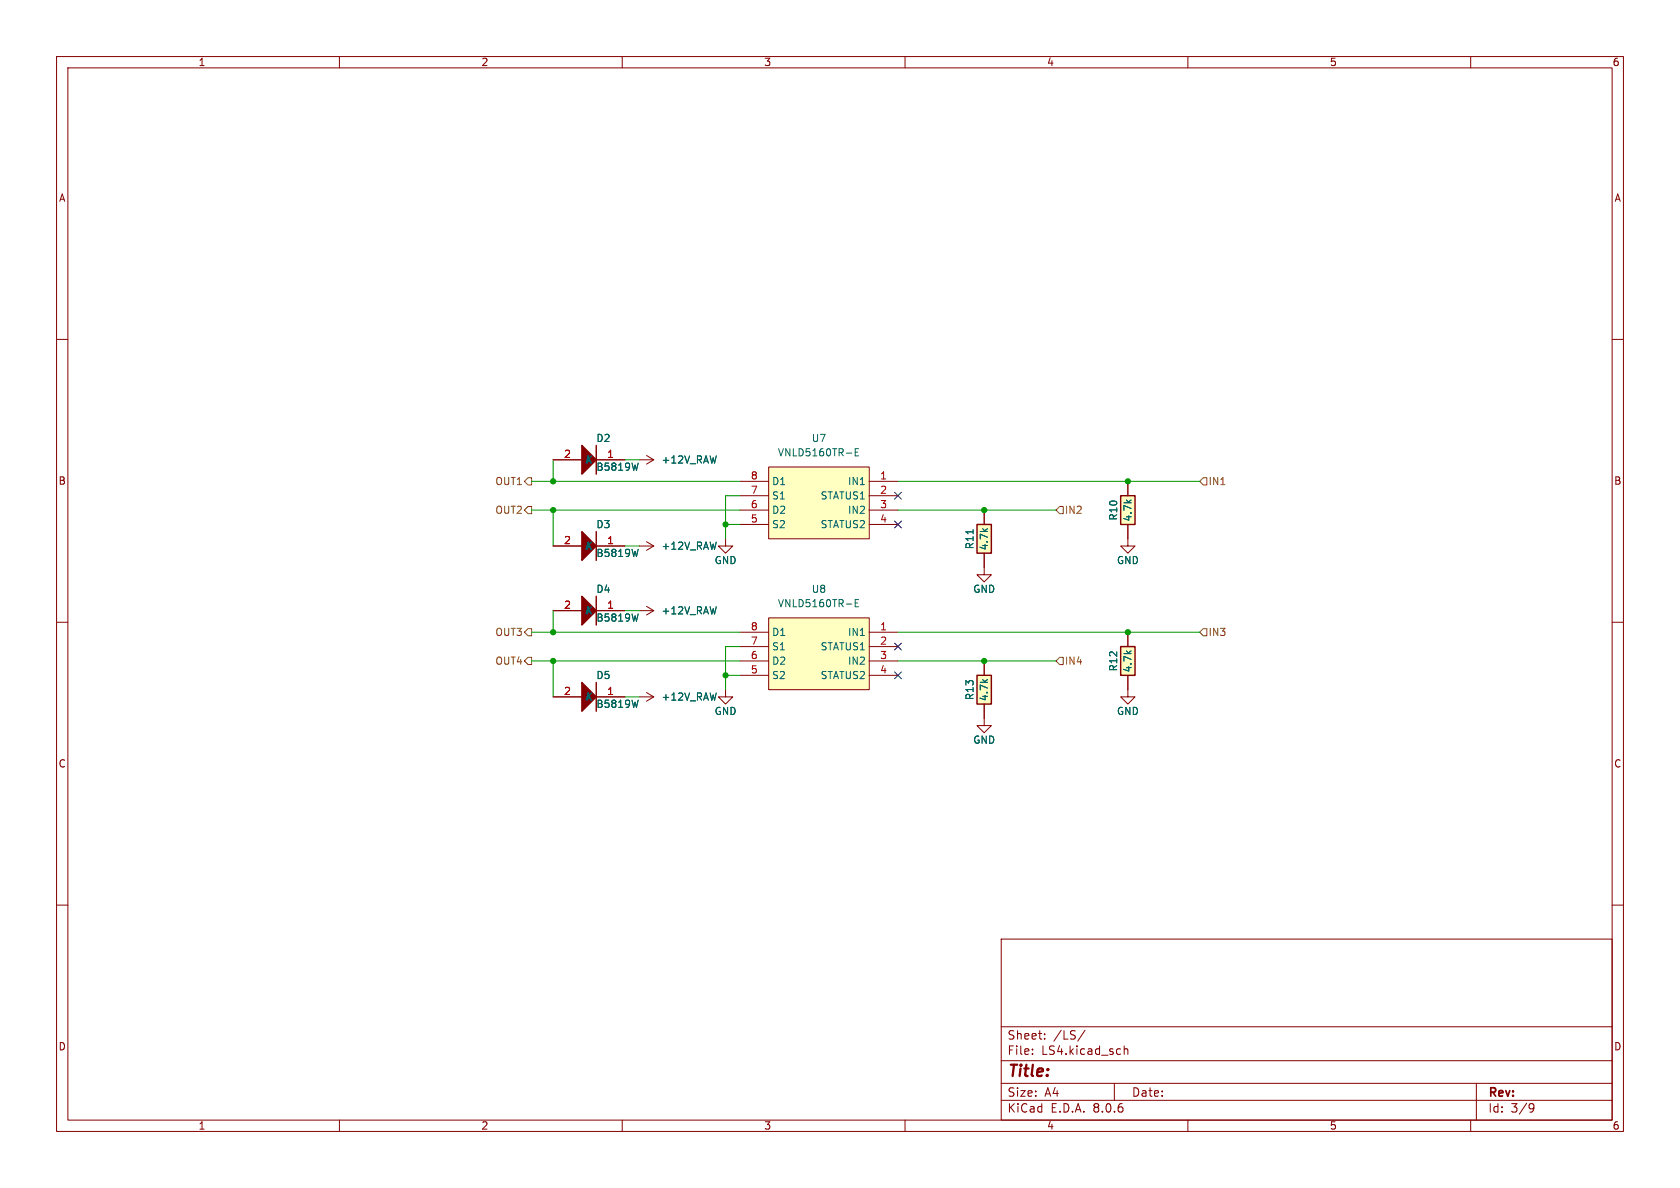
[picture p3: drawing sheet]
<svg xmlns="http://www.w3.org/2000/svg" width="297mm" height="210mm" viewBox="0 0 297 210" stroke-linecap="round" stroke-linejoin="round" font-family="sans-serif">
<g fill="none" stroke="#840000" stroke-width=".18">
<path d="M10 10h277v190h-277zM12 12h273v186h-273zM60 10v2M110 10v2M160 10v2M210 10v2M260 10v2M10 60h2M285 60h2M128.3 95.3v1.2h-1.3l1.3 1.3 1.2-1.3h-1.2M10 110h2M97.8 108h5.1"/>
<path d="M105.4 108h5.1M113 108h2.6M114.3 107.2l1.3 .8M115.6 108l-1.3 .7M174 100.3v1.3h-1.3l1.3 1.3 1.3-1.3h-1.3M285 110h2M97.8 123.2h5.1M105.4 123.2h5.1M113 123.2h2.6M114.3 122.4l1.3 .8M115.6 123.2l-1.3 .8M128.3 121.9v1.3h-1.3l1.3 1.3 1.2-1.3h-1.2"/>
<path d="M199.4 121.9v1.3h-1.3l1.3 1.3 1.3-1.3h-1.3M10 160h2M285 160h2M177 166h108v32h-108zM60 198v2M110 198v2M160 198v2M177 194.5h108M177 191.5h108M177 187.5h108M177 181.5h108M182.5 186.3v.1"/>
<path d="M182.5 185.5v.1M184.7 183.6v.1M184.7 182.8v.1M191.8 182.1l-1.3 2M197 191.5v3M198.7 184.9v1.5M198.7 185.5l.3-.1 .3 .1 .1 .9M210 198v2M260 198v2M261 191.5v6.5M270.6 195.1l.5 .1a.99 .99 0 0 1-.4 1.4h-.2M271.2 195.7l-.3 .3h-.3"/>
</g>
<path d="M105.4 105.4v5.1M105.4 120.7v5" fill="none" stroke="#840000" stroke-width=".25"/>
<g fill="#840000" stroke="#840000" stroke-width=".25">
<path d="M102.9 120.7l2.5 2.5-2.5 2.5z"/>
<path d="M102.9 105.4l2.5 2.6-2.5 2.5z"/>
</g>
<path d="M112.8 108.5l-.3 1.3M112.8 123.8l-.3 1.2" fill="none" stroke="#006464" stroke-width=".18"/>
<path d="M198.1 114.3h2.6v5.1h-2.6z" fill="#ffffc2"/>
<path d="M198.1 114.3h2.6v5.1h-2.6z" fill="none" stroke="#840000" stroke-width=".25"/>
<path d="M113 96.5h2.6M114.3 95.8l1.3 .7M115.6 96.5l-1.3 .8M199.4 111.8v2.5M199.4 119.4v2.5" fill="none" stroke="#840000" stroke-width=".18"/>
<path d="M172.7 92.7h2.6v5.1h-2.6z" fill="#ffffc2"/>
<path d="M172.7 92.7h2.6v5.1h-2.6z" fill="none" stroke="#840000" stroke-width=".25"/>
<path d="M113 81.3h2.6M114.3 80.5l1.3 .8M115.6 81.3l-1.3 .7M174 90.2v2.5M174 97.8v2.5" fill="none" stroke="#840000" stroke-width=".18"/>
<path d="M172 93.6v.8" fill="none" stroke="#006464" stroke-width=".18"/>
<path d="M172.7 119.4h2.6v5.1h-2.6z" fill="#ffffc2"/>
<path d="M105.4 78.7v5.1M105.4 94v5.1M172.7 119.4h2.6v5.1h-2.6z" fill="none" stroke="#840000" stroke-width=".25"/>
<path d="M97.8 96.5h5.1M97.8 81.3h5.1M105.4 96.5h5.1M105.4 81.3h5.1M174 116.8v2.6M174 124.5v3.8h-1.3l1.3 1.2 1.3-1.2h-1.3" fill="none" stroke="#840000" stroke-width=".18"/>
<g fill="#840000" stroke="#840000" stroke-width=".25">
<path d="M102.9 94l2.5 2.5-2.5 2.6z"/>
<path d="M102.9 78.7l2.5 2.6-2.5 2.5z"/>
</g>
<path d="M112.8 97.1l-.3 1.3M112.8 81.9l-.3 1.2" fill="none" stroke="#006464" stroke-width=".18"/>
<path d="M135.9 109.2h17.8v12.7h-17.8z" fill="#ffffc2"/>
<path d="M199.4 95.3v1.2h-1.3l1.3 1.3 1.3-1.3h-1.3M130.8 111.8h5.1M130.8 114.3h5.1M130.8 116.8h5.1M130.8 119.4h5.1M135.9 109.2h17.8v12.7h-17.8zM153.7 111.8h5M153.7 114.3h5M153.7 116.8h5M153.7 119.4h5" fill="none" stroke="#840000" stroke-width=".18"/>
<path d="M151.2 106.6h.4M151.8 106h-.6v1.3h.6" fill="none" stroke="#006464" stroke-width=".18"/>
<path d="M135.9 82.6h17.8v12.7h-17.8z" fill="#ffffc2"/>
<path d="M130.8 85.1h5.1M130.8 87.6h5.1M130.8 90.2h5.1M130.8 92.7h5.1M135.9 82.6h17.8v12.7h-17.8zM153.7 85.1h5M153.7 87.6h5M153.7 90.2h5M153.7 92.7h5" fill="none" stroke="#840000" stroke-width=".18"/>
<path d="M151.2 79.9h.4M151.8 79.3h-.6v1.3h.6" fill="none" stroke="#006464" stroke-width=".18"/>
<path d="M198.1 87.6h2.6v5.1h-2.6z" fill="#ffffc2"/>
<path d="M198.1 87.6h2.6v5.1h-2.6z" fill="none" stroke="#840000" stroke-width=".25"/>
<g fill="none" stroke="#840000" stroke-width=".18">
<path d="M97.8 81.3h5.1M97.8 96.5h5.1M105.4 81.3h5.1M105.4 96.5h5.1M174 90.2v2.5M174 97.8v2.5M199.4 85.1v2.5M199.4 92.7v2.6M97.8 108h5.1M105.4 108h5.1M174 116.8v2.6M199.4 111.8v2.5"/>
<path d="M199.4 119.4v2.5M97.8 123.2h5.1M105.4 123.2h5.1M174 124.5v2.5"/>
</g>
<path d="M93.3 84.5h.7v1.2h-.7l-.6-.6zM93.3 89.5h.7v1.3h-.7l-.6-.6zM186.7 90.2l.6-.7h.7v1.3h-.7zM212.7 84.5h.7v1.2h-.7l-.6-.6zM93.3 116.2h.7v1.3h-.7l-.6-.7zM93.3 111.1h.7v1.3h-.7l-.6-.6zM186.7 116.8l.6-.6h.7v1.3h-.7zM212.7 111.1h.7v1.3h-.7l-.6-.6z" fill="none" stroke="#725600" stroke-width=".18"/>
<g fill="none" stroke="#009600" stroke-width=".18">
<path d="M94 90.2h36.8M94 85.1h36.8M97.8 81.3v3.8M97.8 90.2v6.3M110.5 81.3h2.5M110.5 96.5h2.5M128.3 92.7h2.5M130.8 87.6h-2.5v7.7M158.7 90.2h28M158.7 85.1h53.4M94 111.8h36.8M94 116.8h36.8"/>
<path d="M97.8 108v3.8M97.8 116.8v6.4M110.5 108h2.5M128.3 119.4h2.5M130.8 114.3h-2.5v7.6M158.7 111.8h53.4M158.7 116.8h28M110.5 123.2h2.5"/>
</g>
<path d="M158.1 92.1l1.3 1.2M158.1 87l1.3 1.2M159.4 92.1l-1.3 1.2M159.4 87l-1.3 1.2M158.1 113.7l1.3 1.2M158.1 118.8l1.3 1.2M159.4 113.7l-1.3 1.2M159.4 118.8l-1.3 1.2" fill="none" stroke="#000084" stroke-width=".18"/>
<path d="M112.8 81.9l-.3 1.2M112.8 97.1l-.3 1.3M172 93.6v.8M112.8 108.5l-.3 1.3M112.8 123.8l-.3 1.2" fill="none" stroke="#006464" stroke-width=".18"/>
<g fill="#009600" stroke="#009600" stroke-width=".18">
<circle cx="128.3" cy="92.7" r=".46"/>
<circle cx="199.4" cy="85.1" r=".46"/>
<circle cx="199.4" cy="111.8" r=".46"/>
<circle cx="174" cy="116.8" r=".46"/>
<circle cx="174" cy="90.2" r=".46"/>
<circle cx="128.3" cy="119.4" r=".46"/>
<circle cx="97.8" cy="116.8" r=".46"/>
<circle cx="97.8" cy="111.8" r=".46"/>
<circle cx="97.8" cy="90.2" r=".46"/>
<circle cx="97.8" cy="85.1" r=".46"/>
</g>
<text font-size="2.8" fill="#840000" x="178" y="190.9">Title:</text>
<g font-size="2.1" fill="#840000">
<text x="178" y="184">Sheet:</text>
<text x="186.2" y="184">/LS/</text>
<text x="178" y="186.7">File:</text>
<text x="184.1" y="186.7">LS4.kicad_sch</text>
<text x="178" y="196.9">KiCad</text>
<text x="178" y="194.1">Size:</text>
<text x="184.7" y="194.1">A4</text>
<text x="185.7" y="196.9">E.D.A.</text>
<text x="193.3" y="196.9">8.0.6</text>
<text x="200" y="194.1">Date:</text>
<text x="263" y="194.3">Rev:</text>
<text x="263" y="196.9">Id:</text>
<text x="267.1" y="196.9">3/9</text>
</g>
<g font-size="1.8" fill="#840000">
<text x="35" y="11.9">1</text>
<text x="85" y="11.9">2</text>
<text x="135" y="11.9">3</text>
<text x="185" y="11.9">4</text>
<text x="235" y="11.9">5</text>
<text x="285" y="11.9">6</text>
<text x="10.3" y="35.9">A</text>
<text x="285.3" y="35.9">A</text>
<text x="10.3" y="85.9">B</text>
<text x="285.3" y="85.9">B</text>
<text x="10.3" y="135.9">C</text>
<text x="285.3" y="135.9">C</text>
<text x="10.3" y="185.9">D</text>
<text x="285.3" y="185.9">D</text>
<text x="35" y="199.9">1</text>
<text x="85" y="199.9">2</text>
<text x="135" y="199.9">3</text>
<text x="185" y="199.9">4</text>
<text x="235" y="199.9">5</text>
<text x="285" y="199.9">6</text>
</g>
<g font-size="1.8" fill="#a90000">
<text x="99.6" y="81">2</text>
<text x="107.2" y="81">1</text>
<text x="132.6" y="89.9">6</text>
<text x="132.6" y="87.4">7</text>
<text x="132.6" y="84.8">8</text>
<text x="155.5" y="84.8">1</text>
<text x="155.5" y="87.4">2</text>
<text x="155.5" y="89.9">3</text>
<text x="132.6" y="92.5">5</text>
<text x="155.5" y="92.5">4</text>
<text x="99.6" y="96.3">2</text>
<text x="107.2" y="96.3">1</text>
<text x="99.6" y="107.7">2</text>
<text x="107.2" y="107.7">1</text>
<text x="132.6" y="111.5">8</text>
<text x="155.5" y="111.5">1</text>
<text x="132.6" y="119.1">5</text>
<text x="132.6" y="116.6">6</text>
<text x="132.6" y="114">7</text>
<text x="155.5" y="114">2</text>
<text x="155.5" y="116.6">3</text>
<text x="155.5" y="119.1">4</text>
<text x="99.6" y="122.9">2</text>
<text x="107.2" y="122.9">1</text>
</g>
<g font-size="1.8" fill="#006464">
<text x="103.4" y="82.1">K</text>
<text x="105.3" y="78.3">D2</text>
<text x="105.3" y="83.4">B5819W</text>
<text x="116.8" y="82.1">+12V_RAW</text>
<text x="137.4" y="80.9">VNLD5160TR-E</text>
<text x="143.4" y="78.3">U7</text>
<text x="136.4" y="88.5">S1</text>
<text x="136.4" y="86">D1</text>
<text x="145" y="88.5">STATUS1</text>
<text x="149.8" y="86">IN1</text>
<text x="105.3" y="93.6">D3</text>
<text x="136.4" y="93.6">S2</text>
<text x="136.4" y="91">D2</text>
<text x="145" y="93.6">STATUS2</text>
<text x="149.8" y="91">IN2</text>
<text x="197.7" y="92.1" transform="rotate(-90 197.7 92.1)">R10</text>
<text x="200.3" y="92.3" transform="rotate(-90 200.3 92.3)">4.7k</text>
<text x="103.4" y="97.4">K</text>
<text x="105.3" y="98.7">B5819W</text>
<text x="116.8" y="97.4">+12V_RAW</text>
<text x="126.2" y="99.9">GND</text>
<text x="172.3" y="97.2" transform="rotate(-90 172.3 97.2)">R11</text>
<text x="174.9" y="97.4" transform="rotate(-90 174.9 97.4)">4.7k</text>
<text x="197.4" y="99.9">GND</text>
<text x="105.3" y="105">D4</text>
<text x="137.4" y="107.5">VNLD5160TR-E</text>
<text x="143.4" y="105">U8</text>
<text x="172" y="105">GND</text>
<text x="103.4" y="108.8">K</text>
<text x="105.3" y="110.1">B5819W</text>
<text x="116.8" y="108.8">+12V_RAW</text>
<text x="136.4" y="112.6">D1</text>
<text x="149.8" y="112.6">IN1</text>
<text x="136.4" y="117.7">D2</text>
<text x="136.4" y="115.2">S1</text>
<text x="145" y="115.2">STATUS1</text>
<text x="149.8" y="117.7">IN2</text>
<text x="197.7" y="118.8" transform="rotate(-90 197.7 118.8)">R12</text>
<text x="200.3" y="119" transform="rotate(-90 200.3 119)">4.7k</text>
<text x="103.4" y="124.1">K</text>
<text x="105.3" y="120.2">D5</text>
<text x="105.3" y="125.3">B5819W</text>
<text x="116.8" y="124.1">+12V_RAW</text>
<text x="136.4" y="120.2">S2</text>
<text x="145" y="120.2">STATUS2</text>
<text x="172.3" y="123.9" transform="rotate(-90 172.3 123.9)">R13</text>
<text x="174.9" y="124" transform="rotate(-90 174.9 124)">4.7k</text>
<text x="126.2" y="126.6">GND</text>
<text x="172" y="131.7">GND</text>
<text x="197.4" y="126.6">GND</text>
</g>
<g font-size="1.8" fill="#725600">
<text x="87.5" y="86">OUT1</text>
<text x="213.6" y="86">IN1</text>
<text x="87.5" y="91">OUT2</text>
<text x="188.2" y="91">IN2</text>
<text x="87.5" y="112.6">OUT3</text>
<text x="213.6" y="112.6">IN3</text>
<text x="87.5" y="117.7">OUT4</text>
<text x="188.2" y="117.7">IN4</text>
</g>
</svg>
